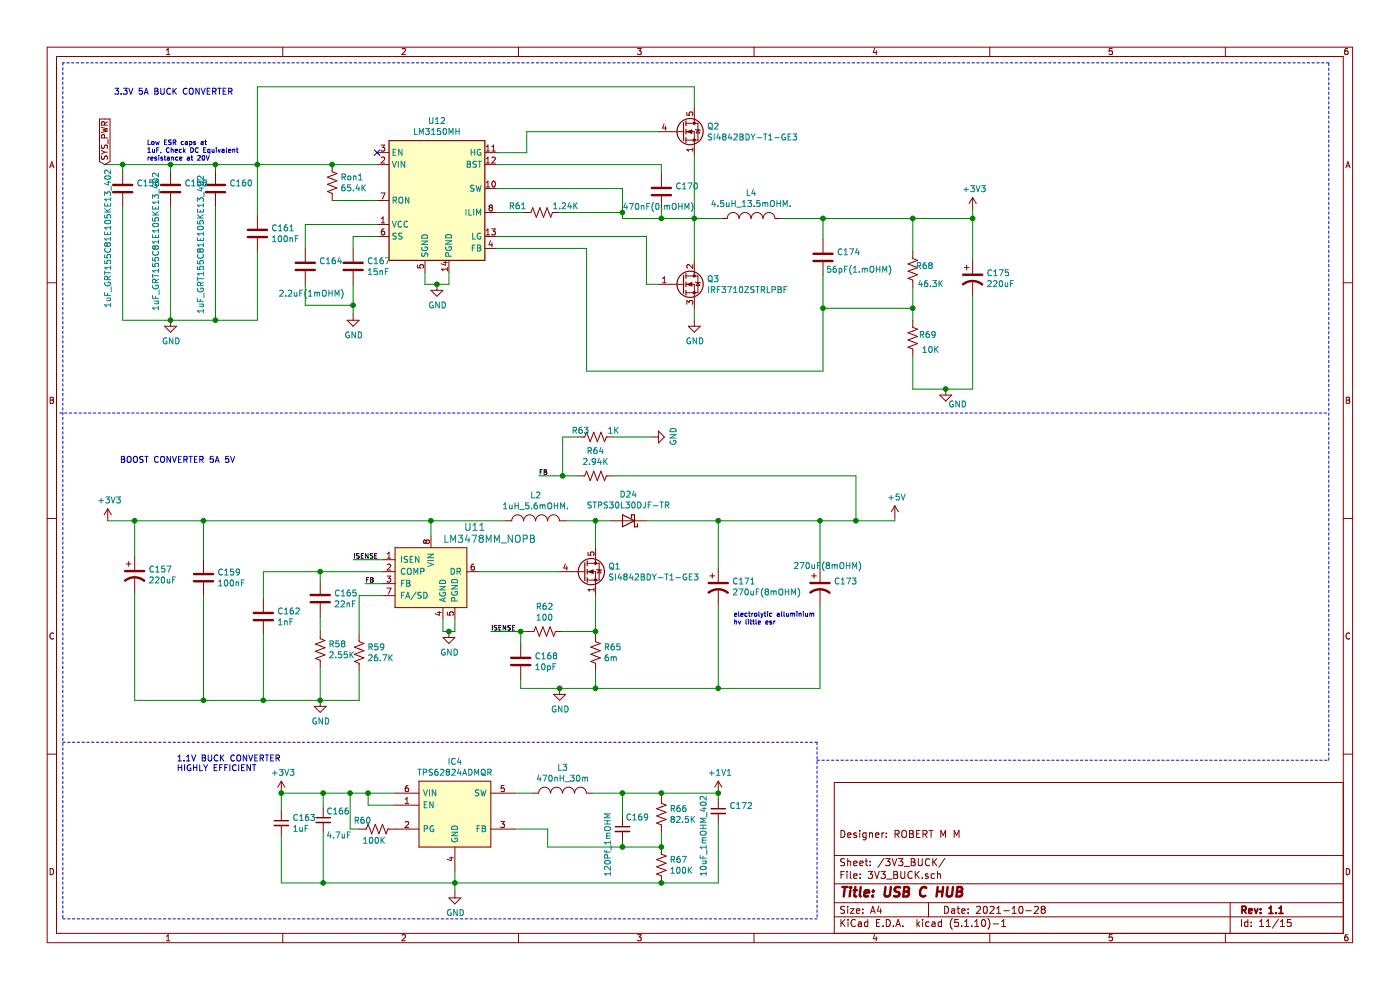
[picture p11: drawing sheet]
EESchema Schematic File Version 4
EELAYER 30 0
EELAYER END
$Descr A4 11693 8268
encoding utf-8
Sheet 11 15
Title "USB C HUB"
Date "2021-10-28"
Rev "1.1"
Comp ""
Comment1 "Designer: ROBERT M M"
Comment2 ""
Comment3 ""
Comment4 ""
$EndDescr
$Comp
L Device:C C156
U 1 1
P 1025 1575
F 0 "C156" H 1140 1621 50  0000 L CNN
F 1 "1uF_GRT155C81E105KE13_402" V 900 575 50  0000 L CNN
F 2 "Capacitor_SMD:C_0402_1005Metric" H 1063 1425 50  0001 C CNN
F 3 "~" H 1025 1575 50  0001 C CNN
	1    1025 1575
	1    0    0    -1  
$EndComp
Wire Wire Line
	1025 1375 1025 1425
Wire Wire Line
	1425 1425 1425 1375
Connection ~ 1425 1375
Wire Wire Line
	1800 1375 1800 1425
Wire Wire Line
	1425 1375 1800 1375
Wire Wire Line
	875  1375 1025 1375
Connection ~ 1025 1375
Wire Wire Line
	1025 1375 1425 1375
$Comp
L Device:C C158
U 1 1
P 1425 1575
F 0 "C158" H 1540 1621 50  0000 L CNN
F 1 "1uF_GRT155C81E105KE13_402" V 1300 550 50  0000 L CNN
F 2 "Capacitor_SMD:C_0402_1005Metric" H 1463 1425 50  0001 C CNN
F 3 "~" H 1425 1575 50  0001 C CNN
	1    1425 1575
	1    0    0    -1  
$EndComp
$Comp
L Device:C C160
U 1 1
P 1800 1575
F 0 "C160" H 1915 1621 50  0000 L CNN
F 1 "1uF_GRT155C81E105KE13_402" V 1675 525 50  0000 L CNN
F 2 "Capacitor_SMD:C_0402_1005Metric" H 1838 1425 50  0001 C CNN
F 3 "~" H 1800 1575 50  0001 C CNN
	1    1800 1575
	1    0    0    -1  
$EndComp
Wire Wire Line
	1025 1725 1025 2675
Wire Wire Line
	1025 2675 1425 2675
Wire Wire Line
	1425 2675 1425 1725
Wire Wire Line
	1425 2675 1800 2675
Wire Wire Line
	1800 2675 1800 1725
Connection ~ 1425 2675
$Comp
L OLIMEX_Power:GND #PWR0151
U 1 1
P 1425 2675
F 0 "#PWR0151" H 1425 2425 50  0001 C CNN
F 1 "GND" H 1430 2502 50  0000 C CNN
F 2 "" H 1425 2675 60  0000 C CNN
F 3 "" H 1425 2675 60  0000 C CNN
	1    1425 2675
	1    0    0    -1  
$EndComp
$Comp
L Regulator_Switching:LM3150MH U12
U 1 1
P 3650 1675
F 0 "U12" H 3650 2342 50  0000 C CNN
F 1 "LM3150MH" H 3650 2251 50  0000 C CNN
F 2 "Package_SO:HTSSOP-14-1EP_4.4x5mm_P0.65mm_EP3.4x5mm_Mask3x3.1mm" H 3750 1125 50  0001 L CNN
F 3 "http://www.ti.com/lit/ds/symlink/lm3150.pdf" H 5650 1225 50  0001 C CNN
	1    3650 1675
	1    0    0    -1  
$EndComp
Connection ~ 1800 1375
$Comp
L Device:C C161
U 1 1
P 2150 1950
F 0 "C161" H 2265 1996 50  0000 L CNN
F 1 "100nF" H 2265 1905 50  0000 L CNN
F 2 "Capacitor_SMD:C_0402_1005Metric" H 2188 1800 50  0001 C CNN
F 3 "~" H 2150 1950 50  0001 C CNN
	1    2150 1950
	1    0    0    -1  
$EndComp
Wire Wire Line
	2150 1800 2150 1375
Wire Wire Line
	1800 1375 2150 1375
Connection ~ 2150 1375
Wire Wire Line
	2150 2100 2150 2675
Wire Wire Line
	2150 2675 1800 2675
Connection ~ 1800 2675
$Comp
L Device:C C167
U 1 1
P 2950 2225
F 0 "C167" H 3065 2271 50  0000 L CNN
F 1 "15nF" H 3065 2180 50  0000 L CNN
F 2 "Capacitor_SMD:C_0402_1005Metric" H 2988 2075 50  0001 C CNN
F 3 "~" H 2950 2225 50  0001 C CNN
F 4 "CC0402KRX7R9BB153" H 2950 2225 50  0001 C CNN "Mfr No."
	1    2950 2225
	1    0    0    -1  
$EndComp
Wire Wire Line
	3150 1975 2950 1975
Wire Wire Line
	2950 1975 2950 2075
$Comp
L OLIMEX_Power:GND #PWR0154
U 1 1
P 2950 2625
F 0 "#PWR0154" H 2950 2375 50  0001 C CNN
F 1 "GND" H 2955 2452 50  0000 C CNN
F 2 "" H 2950 2625 60  0000 C CNN
F 3 "" H 2950 2625 60  0000 C CNN
	1    2950 2625
	1    0    0    -1  
$EndComp
Wire Wire Line
	2950 2625 2950 2550
Text Notes 1225 1350 0    39   ~ 0
Low ESR caps at\n1uF, Check DC Equivalent\nresistance at 20V  
NoConn ~ 3150 1275
$Comp
L Device:R_US Ron1
U 1 1
P 2775 1525
F 0 "Ron1" H 2843 1571 50  0000 L CNN
F 1 "65.4K" H 2843 1480 50  0000 L CNN
F 2 "Resistor_SMD:R_0805_2012Metric" V 2815 1515 50  0001 C CNN
F 3 "~" H 2775 1525 50  0001 C CNN
F 4 "RMCF0805FT6K65" H 2775 1525 50  0001 C CNN "Mfr No."
	1    2775 1525
	1    0    0    -1  
$EndComp
Wire Wire Line
	2150 1375 2775 1375
Connection ~ 2775 1375
Wire Wire Line
	2775 1375 3150 1375
Wire Wire Line
	3150 1675 2775 1675
$Comp
L Device:C C164
U 1 1
P 2550 2225
F 0 "C164" H 2665 2271 50  0000 L CNN
F 1 "2.2uF(1mOHM)" H 2325 2000 50  0000 L CNN
F 2 "Capacitor_SMD:C_0402_1005Metric" H 2588 2075 50  0001 C CNN
F 3 "~" H 2550 2225 50  0001 C CNN
	1    2550 2225
	1    0    0    -1  
$EndComp
Wire Wire Line
	2550 2075 2550 1875
Wire Wire Line
	2550 1875 3150 1875
Wire Wire Line
	2550 2375 2550 2550
Wire Wire Line
	2550 2550 2950 2550
Connection ~ 2950 2550
Wire Wire Line
	2950 2550 2950 2375
$Comp
L Device:C C170
U 1 1
P 5525 1600
F 0 "C170" H 5640 1646 50  0000 L CNN
F 1 "470nF(0.mOHM)" H 5200 1475 50  0000 L CNN
F 2 "Capacitor_SMD:C_0402_1005Metric" H 5563 1450 50  0001 C CNN
F 3 "~" H 5525 1600 50  0001 C CNN
F 4 "CL05A474KP5NNNC " H 5525 1600 50  0001 C CNN "Mfr No."
	1    5525 1600
	1    0    0    -1  
$EndComp
Wire Wire Line
	4150 1375 5525 1375
Wire Wire Line
	5525 1375 5525 1450
$Comp
L Device:R_US R61
U 1 1
P 4525 1775
F 0 "R61" V 4575 1975 50  0000 C CNN
F 1 "1.24K" V 4575 1575 50  0000 C CNN
F 2 "Resistor_SMD:R_0603_1608Metric" V 4565 1765 50  0001 C CNN
F 3 "~" H 4525 1775 50  0001 C CNN
F 4 "0603WAF1241T5E" V 4525 1775 50  0001 C CNN "mfr no."
	1    4525 1775
	0    -1   -1   0   
$EndComp
Wire Wire Line
	4375 1775 4150 1775
Wire Wire Line
	4150 1575 5200 1575
Wire Wire Line
	5200 1575 5200 1775
Wire Wire Line
	5200 1825 5525 1825
Wire Wire Line
	5525 1825 5525 1750
$Comp
L Transistor_FET:CSD17579Q5A Q2
U 1 1
P 5700 1100
F 0 "Q2" H 5905 1146 50  0000 L CNN
F 1 "SI4842BDY-T1-GE3" H 5905 1055 50  0000 L CNN
F 2 "Package_TO_SOT_SMD:SuperSOT-8" H 5900 1025 50  0001 L CIN
F 3 "http://www.ti.com/lit/gpn/csd17579q5a" V 5700 1100 50  0001 L CNN
	1    5700 1100
	1    0    0    -1  
$EndComp
Wire Wire Line
	5500 1100 4400 1100
Wire Wire Line
	4400 1100 4400 1275
Wire Wire Line
	4400 1275 4150 1275
Wire Wire Line
	5800 1300 5800 1825
Wire Wire Line
	5800 1825 5525 1825
Connection ~ 5525 1825
Wire Wire Line
	4675 1775 5200 1775
Connection ~ 5200 1775
Wire Wire Line
	5200 1775 5200 1825
Wire Wire Line
	2150 1375 2150 725 
Wire Wire Line
	2150 725  5800 725 
Wire Wire Line
	5800 725  5800 900 
$Comp
L OLIMEX_Power:GND #PWR0155
U 1 1
P 3650 2375
F 0 "#PWR0155" H 3650 2125 50  0001 C CNN
F 1 "GND" H 3655 2202 50  0000 C CNN
F 2 "" H 3650 2375 60  0000 C CNN
F 3 "" H 3650 2375 60  0000 C CNN
	1    3650 2375
	1    0    0    -1  
$EndComp
Wire Wire Line
	3550 2275 3550 2375
Wire Wire Line
	3550 2375 3650 2375
Wire Wire Line
	3650 2375 3750 2375
Wire Wire Line
	3750 2375 3750 2275
Connection ~ 3650 2375
$Comp
L Transistor_FET:IRF3205 Q3
U 1 1
P 5700 2375
F 0 "Q3" H 5904 2421 50  0000 L CNN
F 1 "IRF3710ZSTRLPBF" H 5904 2330 50  0000 L CNN
F 2 "Package_TO_SOT_THT:TO-220-3_Vertical" H 5950 2300 50  0001 L CIN
F 3 "http://www.irf.com/product-info/datasheets/data/irf3205.pdf" H 5700 2375 50  0001 L CNN
	1    5700 2375
	1    0    0    -1  
$EndComp
Wire Wire Line
	4150 1975 5400 1975
Wire Wire Line
	5400 1975 5400 2375
Wire Wire Line
	5400 2375 5500 2375
$Comp
L OLIMEX_RCL:INDUCTOR_SMALL L4
U 1 1
P 6275 1825
F 0 "L4" H 6275 2040 50  0000 C CNN
F 1 "4.5uH_13.5mOHM." H 6275 1949 50  0000 C CNN
F 2 "footprints:PM4548.102NLT" H 6275 1825 60  0001 C CNN
F 3 "" H 6275 1825 60  0000 C CNN
F 4 "PM4548.102NLT" H 6275 1825 50  0001 C CNN "Mfr No."
F 5 "DK" H 6275 1825 50  0001 C CNN "Vend"
	1    6275 1825
	1    0    0    -1  
$EndComp
Wire Wire Line
	5800 1825 5800 2175
Connection ~ 5800 1825
Wire Wire Line
	6025 1825 5800 1825
$Comp
L Device:C C174
U 1 1
P 6875 2150
F 0 "C174" H 6990 2196 50  0000 L CNN
F 1 "56pF(1.mOHM)" H 6900 2050 50  0000 L CNN
F 2 "Capacitor_SMD:C_0402_1005Metric" H 6913 2000 50  0001 C CNN
F 3 "~" H 6875 2150 50  0001 C CNN
F 4 "C1005C0G1H560J050BA" H 6875 2150 50  0001 C CNN "Mfr No."
F 5 "Digikey(DK)" H 6875 2150 50  0001 C CNN "Vendor"
	1    6875 2150
	1    0    0    -1  
$EndComp
Wire Wire Line
	6525 1825 6875 1825
Wire Wire Line
	6875 1825 6875 2000
$Comp
L OLIMEX_Power:GND #PWR0160
U 1 1
P 5800 2675
F 0 "#PWR0160" H 5800 2425 50  0001 C CNN
F 1 "GND" H 5805 2502 50  0000 C CNN
F 2 "" H 5800 2675 60  0000 C CNN
F 3 "" H 5800 2675 60  0000 C CNN
	1    5800 2675
	1    0    0    -1  
$EndComp
Wire Wire Line
	5800 2675 5800 2575
$Comp
L Device:R_US R68
U 1 1
P 7625 2250
F 0 "R68" H 7525 2225 50  0000 C CNN
F 1 "46.3K" H 7475 2375 50  0000 C CNN
F 2 "Resistor_SMD:R_0603_1608Metric" V 7665 2240 50  0001 C CNN
F 3 "~" H 7625 2250 50  0001 C CNN
	1    7625 2250
	-1   0    0    1   
$EndComp
Wire Wire Line
	7625 2100 7625 1825
Wire Wire Line
	7625 1825 6875 1825
Connection ~ 6875 1825
$Comp
L Device:R_US R69
U 1 1
P 7625 2825
F 0 "R69" H 7500 2800 50  0000 C CNN
F 1 "10K" H 7475 2925 50  0000 C CNN
F 2 "Resistor_SMD:R_0603_1608Metric" V 7665 2815 50  0001 C CNN
F 3 "~" H 7625 2825 50  0001 C CNN
	1    7625 2825
	-1   0    0    1   
$EndComp
Wire Wire Line
	7625 2975 7625 3250
Wire Wire Line
	6875 2575 7625 2575
Wire Wire Line
	6875 2300 6875 2575
Wire Wire Line
	7625 2400 7625 2575
Connection ~ 7625 2575
Wire Wire Line
	7625 2575 7625 2675
Wire Wire Line
	8125 2175 8125 1825
Wire Wire Line
	8125 1825 7625 1825
Connection ~ 7625 1825
Wire Wire Line
	8125 2475 8125 3250
Wire Wire Line
	7625 3250 7900 3250
$Comp
L OLIMEX_Power:GND #PWR0163
U 1 1
P 7900 3250
F 0 "#PWR0163" H 7900 3000 50  0001 C CNN
F 1 "GND" H 8000 3125 50  0000 C CNN
F 2 "" H 7900 3250 60  0000 C CNN
F 3 "" H 7900 3250 60  0000 C CNN
	1    7900 3250
	1    0    0    -1  
$EndComp
Wire Wire Line
	6875 2575 6875 3100
Wire Wire Line
	6875 3100 4900 3100
Wire Wire Line
	4900 3100 4900 2075
Wire Wire Line
	4900 2075 4150 2075
Connection ~ 6875 2575
$Comp
L power:+3V3 #PWR0164
U 1 1
P 8125 1750
F 0 "#PWR0164" H 8125 1600 50  0001 C CNN
F 1 "+3V3" H 8140 1923 50  0000 C CNN
F 2 "" H 8125 1750 50  0001 C CNN
F 3 "" H 8125 1750 50  0001 C CNN
	1    8125 1750
	1    0    0    -1  
$EndComp
Wire Wire Line
	8125 1750 8125 1825
Connection ~ 8125 1825
$Comp
L dk_PMIC-Voltage-Regulators-DC-DC-Switching-Controllers:LM3478MM_NOPB U11
U 1 1
P 3600 4775
F 0 "U11" H 3875 5150 60  0000 L CNN
F 1 "LM3478MM_NOPB" H 3700 5050 60  0000 L CNN
F 2 "digikey-footprints:TSSOP-8_W3mm" H 3800 4975 60  0001 L CNN
F 3 "http://www.ti.com/general/docs/suppproductinfo.tsp?distId=10&gotoUrl=http%3A%2F%2Fwww.ti.com%2Flit%2Fgpn%2Flm3478" H 3800 5075 60  0001 L CNN
F 4 "LM3478MM/NOPBCT-ND" H 3800 5175 60  0001 L CNN "Digi-Key_PN"
F 5 "LM3478MM/NOPB" H 3800 5275 60  0001 L CNN "MPN"
F 6 "Integrated Circuits (ICs)" H 3800 5375 60  0001 L CNN "Category"
F 7 "PMIC - Voltage Regulators - DC DC Switching Controllers" H 3800 5475 60  0001 L CNN "Family"
F 8 "http://www.ti.com/general/docs/suppproductinfo.tsp?distId=10&gotoUrl=http%3A%2F%2Fwww.ti.com%2Flit%2Fgpn%2Flm3478" H 3800 5575 60  0001 L CNN "DK_Datasheet_Link"
F 9 "/product-detail/en/texas-instruments/LM3478MM-NOPB/LM3478MM-NOPBCT-ND/355388" H 3800 5675 60  0001 L CNN "DK_Detail_Page"
F 10 "IC REG CTRLR MULT TOP 8VSSOP" H 3800 5775 60  0001 L CNN "Description"
F 11 "Texas Instruments" H 3800 5875 60  0001 L CNN "Manufacturer"
F 12 "Active" H 3800 5975 60  0001 L CNN "Status"
	1    3600 4775
	1    0    0    -1  
$EndComp
$Comp
L power:+3V3 #PWR0150
U 1 1
P 900 4350
F 0 "#PWR0150" H 900 4200 50  0001 C CNN
F 1 "+3V3" H 915 4523 50  0000 C CNN
F 2 "" H 900 4350 50  0001 C CNN
F 3 "" H 900 4350 50  0001 C CNN
	1    900  4350
	1    0    0    -1  
$EndComp
Connection ~ 7900 3250
Wire Wire Line
	7900 3250 8125 3250
$Comp
L Device:CP1 C157
U 1 1
P 1125 4800
F 0 "C157" H 1240 4846 50  0000 L CNN
F 1 "220uF" H 1240 4755 50  0000 L CNN
F 2 "Capacitor_SMD:CP_Elec_10x10" H 1125 4800 50  0001 C CNN
F 3 "~" H 1125 4800 50  0001 C CNN
F 4 "UWT1H221MNL1GS" H 1125 4800 50  0001 C CNN "Mfr No"
	1    1125 4800
	1    0    0    -1  
$EndComp
Wire Wire Line
	900  4350 1125 4350
Wire Wire Line
	1125 4350 1125 4650
Wire Wire Line
	1125 4350 1700 4350
Wire Wire Line
	3600 4350 3600 4475
Connection ~ 1125 4350
$Comp
L Device:C C159
U 1 1
P 1700 4825
F 0 "C159" H 1815 4871 50  0000 L CNN
F 1 "100nF" H 1815 4780 50  0000 L CNN
F 2 "Capacitor_SMD:C_0402_1005Metric" H 1738 4675 50  0001 C CNN
F 3 "~" H 1700 4825 50  0001 C CNN
	1    1700 4825
	1    0    0    -1  
$EndComp
Wire Wire Line
	1700 4675 1700 4350
Connection ~ 1700 4350
Wire Wire Line
	1700 4350 3600 4350
Wire Wire Line
	1125 5850 1700 5850
$Comp
L Device:C C162
U 1 1
P 2200 5150
F 0 "C162" H 2315 5196 50  0000 L CNN
F 1 "1nF" H 2315 5105 50  0000 L CNN
F 2 "Capacitor_SMD:C_0402_1005Metric" H 2238 5000 50  0001 C CNN
F 3 "~" H 2200 5150 50  0001 C CNN
	1    2200 5150
	1    0    0    -1  
$EndComp
Wire Wire Line
	2200 4775 2200 5000
Wire Wire Line
	1700 5850 2200 5850
Connection ~ 1700 5850
$Comp
L Device:C C165
U 1 1
P 2675 5000
F 0 "C165" H 2790 5046 50  0000 L CNN
F 1 "22nF" H 2790 4955 50  0000 L CNN
F 2 "Capacitor_SMD:C_0402_1005Metric" H 2713 4850 50  0001 C CNN
F 3 "~" H 2675 5000 50  0001 C CNN
F 4 "C1005X5R1E225KT000E" H 2675 5000 50  0001 C CNN "Mfr No"
	1    2675 5000
	1    0    0    -1  
$EndComp
$Comp
L Device:R_US R58
U 1 1
P 2675 5425
F 0 "R58" H 2743 5471 50  0000 L CNN
F 1 "2.55K" H 2743 5380 50  0000 L CNN
F 2 "Resistor_SMD:R_0603_1608Metric" V 2715 5415 50  0001 C CNN
F 3 "~" H 2675 5425 50  0001 C CNN
F 4 "RMC060325.5K1%N" H 2675 5425 50  0001 C CNN "Mfr No."
	1    2675 5425
	1    0    0    -1  
$EndComp
Wire Wire Line
	2200 4775 2675 4775
Wire Wire Line
	2200 5300 2200 5850
Wire Wire Line
	2675 4775 2675 4850
Wire Wire Line
	2675 5850 2200 5850
Wire Wire Line
	2675 5150 2675 5275
Connection ~ 2675 4775
Wire Wire Line
	2675 4775 3200 4775
Connection ~ 2200 5850
Wire Wire Line
	2675 5575 2675 5850
Wire Wire Line
	1125 4950 1125 5850
Wire Wire Line
	1700 4975 1700 5850
$Comp
L Device:R_US R59
U 1 1
P 3000 5450
F 0 "R59" H 3068 5496 50  0000 L CNN
F 1 "26.7K" H 3068 5405 50  0000 L CNN
F 2 "Resistor_SMD:R_0603_1608Metric" V 3040 5440 50  0001 C CNN
F 3 "~" H 3000 5450 50  0001 C CNN
F 4 "0603WAF2672T5E" H 3000 5450 50  0001 C CNN "Mfr No."
	1    3000 5450
	1    0    0    -1  
$EndComp
Wire Wire Line
	3200 4975 3000 4975
Wire Wire Line
	3000 4975 3000 5300
Wire Wire Line
	3000 5600 3000 5850
Wire Wire Line
	3000 5850 2675 5850
Connection ~ 2675 5850
Wire Wire Line
	3200 4875 3050 4875
Text Label 3050 4875 0    39   ~ 0
FB
Text Label 2950 4675 0    39   ~ 0
ISENSE
Wire Wire Line
	3200 4675 2950 4675
$Comp
L Transistor_FET:CSD17579Q5A Q1
U 1 1
P 4875 4775
F 0 "Q1" H 5080 4821 50  0000 L CNN
F 1 "SI4842BDY-T1-GE3" H 5080 4730 50  0000 L CNN
F 2 "Package_TO_SOT_SMD:SuperSOT-8" H 5075 4700 50  0001 L CIN
F 3 "http://www.ti.com/lit/gpn/csd17579q5a" V 4875 4775 50  0001 L CNN
	1    4875 4775
	1    0    0    -1  
$EndComp
Wire Wire Line
	4000 4775 4675 4775
Wire Wire Line
	3600 4350 4225 4350
Wire Wire Line
	4975 4350 4975 4575
Connection ~ 3600 4350
$Comp
L OLIMEX_RCL:INDUCTOR_SMALL L2
U 1 1
P 4475 4350
F 0 "L2" H 4475 4565 50  0000 C CNN
F 1 "1uH_5.6mOHM." H 4475 4474 50  0000 C CNN
F 2 "footprints:0840CDMCCDS-1R0MC" H 4475 4350 60  0001 C CNN
F 3 "" H 4475 4350 60  0000 C CNN
F 4 "0840CDMCCDS-1R0MC" H 4475 4350 50  0001 C CNN "Mfr No."
F 5 "DK" H 4475 4350 50  0001 C CNN "Vend"
	1    4475 4350
	1    0    0    -1  
$EndComp
Wire Wire Line
	4725 4350 4975 4350
$Comp
L Device:D_Schottky D24
U 1 1
P 5250 4350
F 0 "D24" H 5250 4133 50  0000 C CNN
F 1 "STPS30L30DJF-TR" H 5250 4224 50  0000 C CNN
F 2 "SamacSys_Parts_2:STPS30L30DJFTR" H 5250 4350 50  0001 C CNN
F 3 "https://www.digikey.com/en/products/detail/stmicroelectronics/STPS30L30DJF-TR/3043802" H 5250 4350 50  0001 C CNN
F 4 "STPS30L30DJF-TR" H 5250 4350 50  0001 C CNN "Mfr No."
F 5 "DigiKey(DK)" H 5250 4350 50  0001 C CNN "Vendor"
	1    5250 4350
	-1   0    0    1   
$EndComp
Wire Wire Line
	4975 4350 5100 4350
Connection ~ 4975 4350
Wire Wire Line
	5400 4350 6000 4350
$Comp
L Device:CP1 C171
U 1 1
P 6000 4900
F 0 "C171" H 6115 4946 50  0000 L CNN
F 1 "270uF(8mOHM)" H 6115 4855 50  0000 L CNN
F 2 "Capacitor_SMD:CP_Elec_6.3x7.7" H 6000 4900 50  0001 C CNN
F 3 "~" H 6000 4900 50  0001 C CNN
F 4 "16SVPG270M" H 6000 4900 50  0001 C CNN "Mfr No."
	1    6000 4900
	1    0    0    -1  
$EndComp
$Comp
L Device:R_US R62
U 1 1
P 4550 5275
F 0 "R62" V 4755 5275 50  0000 C CNN
F 1 "100" V 4664 5275 50  0000 C CNN
F 2 "Resistor_SMD:R_0603_1608Metric" V 4590 5265 50  0001 C CNN
F 3 "~" H 4550 5275 50  0001 C CNN
	1    4550 5275
	0    -1   -1   0   
$EndComp
$Comp
L Device:R_US R65
U 1 1
P 4975 5450
F 0 "R65" H 5043 5496 50  0000 L CNN
F 1 "6m" H 5043 5405 50  0000 L CNN
F 2 "Resistor_SMD:R_0805_2012Metric" V 5015 5440 50  0001 C CNN
F 3 "~" H 4975 5450 50  0001 C CNN
F 4 "WSLP08056L000FEA18" H 4975 5450 50  0001 C CNN "Mfr No."
	1    4975 5450
	1    0    0    -1  
$EndComp
Wire Wire Line
	4975 4975 4975 5275
Wire Wire Line
	4700 5275 4975 5275
Connection ~ 4975 5275
Wire Wire Line
	4975 5275 4975 5300
$Comp
L Device:C C168
U 1 1
P 4350 5525
F 0 "C168" H 4465 5571 50  0000 L CNN
F 1 "10pF" H 4465 5480 50  0000 L CNN
F 2 "Capacitor_SMD:C_0402_1005Metric" H 4388 5375 50  0001 C CNN
F 3 "~" H 4350 5525 50  0001 C CNN
F 4 "CC0402JRNPO9BN100" H 4350 5525 50  0001 C CNN "Mfr No."
	1    4350 5525
	1    0    0    -1  
$EndComp
Wire Wire Line
	4350 5375 4350 5275
Wire Wire Line
	4350 5275 4400 5275
Wire Wire Line
	4350 5675 4350 5750
Wire Wire Line
	4350 5750 4675 5750
Wire Wire Line
	4975 5750 4975 5600
Connection ~ 4350 5275
Text Label 4100 5275 0    39   ~ 0
ISENSE
Wire Wire Line
	4100 5275 4350 5275
$Comp
L OLIMEX_Power:GND #PWR0158
U 1 1
P 4675 5750
F 0 "#PWR0158" H 4675 5500 50  0001 C CNN
F 1 "GND" H 4680 5577 50  0000 C CNN
F 2 "" H 4675 5750 60  0000 C CNN
F 3 "" H 4675 5750 60  0000 C CNN
	1    4675 5750
	1    0    0    -1  
$EndComp
$Comp
L OLIMEX_Power:GND #PWR0153
U 1 1
P 2675 5850
F 0 "#PWR0153" H 2675 5600 50  0001 C CNN
F 1 "GND" H 2680 5677 50  0000 C CNN
F 2 "" H 2675 5850 60  0000 C CNN
F 3 "" H 2675 5850 60  0000 C CNN
	1    2675 5850
	1    0    0    -1  
$EndComp
Connection ~ 4675 5750
Wire Wire Line
	4675 5750 4975 5750
$Comp
L OLIMEX_Power:GND #PWR0156
U 1 1
P 3750 5275
F 0 "#PWR0156" H 3750 5025 50  0001 C CNN
F 1 "GND" H 3755 5102 50  0000 C CNN
F 2 "" H 3750 5275 60  0000 C CNN
F 3 "" H 3750 5275 60  0000 C CNN
	1    3750 5275
	1    0    0    -1  
$EndComp
Wire Wire Line
	3700 5175 3700 5275
Wire Wire Line
	3700 5275 3750 5275
Wire Wire Line
	3800 5175 3800 5275
Wire Wire Line
	3800 5275 3750 5275
Connection ~ 3750 5275
Wire Wire Line
	6000 4350 6000 4750
Wire Wire Line
	6000 4350 6850 4350
Wire Wire Line
	6850 4350 6850 4750
Connection ~ 6000 4350
Wire Wire Line
	6000 5050 6000 5750
Wire Wire Line
	6000 5750 4975 5750
Connection ~ 4975 5750
Wire Wire Line
	6850 5050 6850 5750
Wire Wire Line
	6850 5750 6000 5750
Connection ~ 6000 5750
$Comp
L Device:R_US R64
U 1 1
P 4975 3975
F 0 "R64" V 5180 3975 50  0000 C CNN
F 1 "2.94K" V 5089 3975 50  0000 C CNN
F 2 "Resistor_SMD:R_0603_1608Metric" V 5015 3965 50  0001 C CNN
F 3 "~" H 4975 3975 50  0001 C CNN
F 4 "WSLP08056L000FEA18" H 4975 3975 50  0001 C CNN "Mfr No."
	1    4975 3975
	0    -1   -1   0   
$EndComp
$Comp
L Device:R_US R63
U 1 1
P 4975 3650
F 0 "R63" V 5025 3775 50  0000 C CNN
F 1 "1K" V 5025 3500 50  0000 C CNN
F 2 "Resistor_SMD:R_0603_1608Metric" V 5015 3640 50  0001 C CNN
F 3 "~" H 4975 3650 50  0001 C CNN
F 4 "WSLP08056L000FEA18" H 4975 3650 50  0001 C CNN "Mfr No."
	1    4975 3650
	0    -1   -1   0   
$EndComp
Wire Wire Line
	4825 3650 4700 3650
Wire Wire Line
	4700 3650 4700 3975
Wire Wire Line
	4700 3975 4825 3975
Wire Wire Line
	5125 3975 7150 3975
Wire Wire Line
	7150 3975 7150 4350
Wire Wire Line
	7150 4350 6850 4350
Connection ~ 6850 4350
Connection ~ 7150 4350
Wire Wire Line
	4700 3975 4500 3975
Connection ~ 4700 3975
Text Label 4500 3975 0    39   ~ 0
FB
$Comp
L OLIMEX_Power:GND #PWR0159
U 1 1
P 5450 3650
F 0 "#PWR0159" H 5450 3400 50  0001 C CNN
F 1 "GND" H 5455 3477 50  0000 C CNN
F 2 "" H 5450 3650 60  0000 C CNN
F 3 "" H 5450 3650 60  0000 C CNN
	1    5450 3650
	0    -1   -1   0   
$EndComp
Wire Wire Line
	5125 3650 5450 3650
$Comp
L OLIMEX_Power:+5V #PWR0162
U 1 1
P 7475 4325
F 0 "#PWR0162" H 7475 4175 50  0001 C CNN
F 1 "+5V" H 7490 4498 50  0000 C CNN
F 2 "" H 7475 4325 60  0000 C CNN
F 3 "" H 7475 4325 60  0000 C CNN
	1    7475 4325
	1    0    0    -1  
$EndComp
Wire Wire Line
	7475 4350 7475 4325
Wire Wire Line
	7150 4350 7475 4350
Text Notes 6125 5225 0    39   ~ 0
electrolytic alluminium\nhv little esr
$Comp
L Device:CP1 C173
U 1 1
P 6850 4900
F 0 "C173" H 6965 4946 50  0000 L CNN
F 1 "270uF(8mOHM)" H 6625 5075 50  0000 L CNN
F 2 "Capacitor_SMD:CP_Elec_6.3x7.7" H 6850 4900 50  0001 C CNN
F 3 "~" H 6850 4900 50  0001 C CNN
F 4 "16SVPG270M" H 6850 4900 50  0001 C CNN "Mfr No."
	1    6850 4900
	1    0    0    -1  
$EndComp
$Comp
L Device:CP1 C175
U 1 1
P 8125 2325
F 0 "C175" H 8240 2371 50  0000 L CNN
F 1 "220uF" H 8240 2280 50  0000 L CNN
F 2 "Capacitor_SMD:CP_Elec_5x5.9" H 8125 2325 50  0001 C CNN
F 3 "~" H 8125 2325 50  0001 C CNN
F 4 "6SVPE220MW" H 8125 2325 50  0001 C CNN "Mfr No"
	1    8125 2325
	1    0    0    -1  
$EndComp
Text Notes 950  800  0    50   ~ 0
3.3V 5A BUCK CONVERTER
Text Notes 1000 3875 0    50   ~ 0
BOOST CONVERTER 5A 5V\n
Text Notes 1475 6450 0    50   ~ 0
1.1V BUCK CONVERTER\nHIGHLY EFFICIENT\n
Wire Notes Line
	525  7675 6825 7675
Wire Notes Line
	6825 6350 11100 6350
Wire Notes Line
	11100 6350 11100 525 
Wire Notes Line
	11100 525  525  525 
Wire Notes Line
	525  525  525  7675
Wire Notes Line
	500  3450 11100 3450
Wire Notes Line
	525  6200 6825 6200
Wire Notes Line
	6825 6200 6825 7675
$Comp
L SamacSys_Parts:TPS62824ADMQR IC4
U 1 1
P 3300 6625
F 0 "IC4" H 3800 6890 50  0000 C CNN
F 1 "TPS62824ADMQR" H 3800 6799 50  0000 C CNN
F 2 "SamacSys_Parts_2:TPS62824ADMQR" H 4150 6725 50  0001 L CNN
F 3 "" H 4150 6625 50  0001 L CNN
F 4 "Switching Voltage Regulators 2.4-V to 5.5-V input, 1-A step-down converter with forced PWM in 1.5-mm 1.5-mm QFN package 6-VSON-HR -40 to 125" H 4150 6525 50  0001 L CNN "Description"
F 5 "1" H 4150 6425 50  0001 L CNN "Height"
F 6 "" H 4150 6325 50  0001 L CNN "Mouser Part Number"
F 7 "" H 4150 6225 50  0001 L CNN "Mouser Price/Stock"
F 8 "Texas Instruments" H 4150 6125 50  0001 L CNN "Manufacturer_Name"
F 9 "TPS62824ADMQR" H 4150 6025 50  0001 L CNN "Manufacturer_Part_Number"
	1    3300 6625
	1    0    0    -1  
$EndComp
$Comp
L Device:R_US R66
U 1 1
P 5525 6800
F 0 "R66" H 5593 6846 50  0000 L CNN
F 1 "82.5K" H 5593 6755 50  0000 L CNN
F 2 "Resistor_SMD:R_0603_1608Metric" V 5565 6790 50  0001 C CNN
F 3 "~" H 5525 6800 50  0001 C CNN
F 4 "CRCW060382K5FKEA" H 5525 6800 50  0001 C CNN "Mfr No."
	1    5525 6800
	1    0    0    -1  
$EndComp
$Comp
L Device:C_Small C172
U 1 1
P 6000 6775
F 0 "C172" H 6092 6821 50  0000 L CNN
F 1 "10uF_1mOHM_402" V 5875 6225 50  0000 L CNN
F 2 "Capacitor_SMD:C_0402_1005Metric" H 6000 6775 50  0001 C CNN
F 3 "~" H 6000 6775 50  0001 C CNN
F 4 "GRM155R60G106ME44D" H 6000 6775 50  0001 C CNN "Mfr No."
	1    6000 6775
	1    0    0    -1  
$EndComp
$Comp
L Device:C_Small C166
U 1 1
P 2700 6850
F 0 "C166" H 2725 6925 50  0000 L CNN
F 1 "4.7uF" H 2725 6725 50  0000 L CNN
F 2 "Capacitor_SMD:C_0402_1005Metric" H 2700 6850 50  0001 C CNN
F 3 "~" H 2700 6850 50  0001 C CNN
F 4 " GRM155R60J475ME87D" H 2700 6850 50  0001 C CNN "Mfr No."
	1    2700 6850
	1    0    0    -1  
$EndComp
$Comp
L Device:C_Small C169
U 1 1
P 5200 6925
F 0 "C169" H 5225 7025 50  0000 L CNN
F 1 "120Pf_1mOHM" V 5075 6525 50  0000 L CNN
F 2 "Capacitor_SMD:C_0402_1005Metric" H 5200 6925 50  0001 C CNN
F 3 "~" H 5200 6925 50  0001 C CNN
F 4 "0402CG121J500NT" H 5200 6925 50  0001 C CNN "Mfr No."
	1    5200 6925
	1    0    0    -1  
$EndComp
$Comp
L OLIMEX_RCL:INDUCTOR_SMALL L3
U 1 1
P 4700 6625
F 0 "L3" H 4700 6840 50  0000 C CNN
F 1 "470nH_30m" H 4700 6749 50  0000 C CNN
F 2 "footprints:SRP3012TA-R47M" H 4700 6625 60  0001 C CNN
F 3 "" H 4700 6625 60  0000 C CNN
F 4 "SRP3012TA-R47M" H 4700 6625 50  0001 C CNN "Mfr No."
	1    4700 6625
	1    0    0    -1  
$EndComp
Wire Wire Line
	4300 6625 4450 6625
$Comp
L Device:R_US R67
U 1 1
P 5525 7225
F 0 "R67" H 5593 7271 50  0000 L CNN
F 1 "100K" H 5593 7180 50  0000 L CNN
F 2 "Resistor_SMD:R_0603_1608Metric" V 5565 7215 50  0001 C CNN
F 3 "~" H 5525 7225 50  0001 C CNN
F 4 "0603WAJ0104T5E" H 5525 7225 50  0001 C CNN "Mfr No."
	1    5525 7225
	1    0    0    -1  
$EndComp
Wire Wire Line
	4950 6625 5200 6625
Wire Wire Line
	5525 6625 5525 6650
Wire Wire Line
	5525 6950 5525 7075
Wire Wire Line
	5200 6825 5200 6625
Connection ~ 5200 6625
Wire Wire Line
	5200 6625 5525 6625
Wire Wire Line
	5525 7375 6000 7375
Wire Wire Line
	6000 7375 6000 6875
Wire Wire Line
	6000 6625 5525 6625
Wire Wire Line
	6000 6675 6000 6625
Connection ~ 5525 6625
Wire Wire Line
	5200 7025 5200 7075
Wire Wire Line
	5200 7075 5525 7075
Connection ~ 5525 7075
Wire Wire Line
	5200 7075 4575 7075
Wire Wire Line
	4575 7075 4575 6925
Wire Wire Line
	4575 6925 4300 6925
Connection ~ 5200 7075
$Comp
L Device:C_Small C163
U 1 1
P 2350 6875
F 0 "C163" H 2442 6921 50  0000 L CNN
F 1 "1uF" H 2442 6830 50  0000 L CNN
F 2 "Capacitor_SMD:C_0402_1005Metric" H 2350 6875 50  0001 C CNN
F 3 "~" H 2350 6875 50  0001 C CNN
	1    2350 6875
	1    0    0    -1  
$EndComp
Wire Wire Line
	2350 6775 2350 6625
Wire Wire Line
	2350 6625 2700 6625
Wire Wire Line
	2700 6750 2700 6625
Connection ~ 2700 6625
Wire Wire Line
	2700 6625 2925 6625
$Comp
L power:+3V3 #PWR0152
U 1 1
P 2350 6625
F 0 "#PWR0152" H 2350 6475 50  0001 C CNN
F 1 "+3V3" H 2365 6798 50  0000 C CNN
F 2 "" H 2350 6625 50  0001 C CNN
F 3 "" H 2350 6625 50  0001 C CNN
	1    2350 6625
	1    0    0    -1  
$EndComp
Connection ~ 2350 6625
Wire Wire Line
	2350 6975 2350 7375
Wire Wire Line
	2350 7375 2700 7375
$Comp
L OLIMEX_Power:GND #PWR0157
U 1 1
P 3800 7450
F 0 "#PWR0157" H 3800 7200 50  0001 C CNN
F 1 "GND" H 3805 7277 50  0000 C CNN
F 2 "" H 3800 7450 60  0000 C CNN
F 3 "" H 3800 7450 60  0000 C CNN
	1    3800 7450
	1    0    0    -1  
$EndComp
Wire Wire Line
	3800 7450 3800 7375
Wire Wire Line
	3800 7375 2700 7375
Wire Wire Line
	2700 6950 2700 7375
Connection ~ 3800 7375
Wire Wire Line
	3800 7375 3800 7275
Connection ~ 2700 7375
Connection ~ 5525 7375
Wire Wire Line
	3800 7375 5525 7375
$Comp
L Device:R_US R60
U 1 1
P 3150 6925
F 0 "R60" V 3218 6971 50  0000 L CNN
F 1 "100K" V 3050 6850 50  0000 L CNN
F 2 "Resistor_SMD:R_0603_1608Metric" V 3190 6915 50  0001 C CNN
F 3 "~" H 3150 6925 50  0001 C CNN
F 4 "ERJPB3D1003V" V 3150 6925 50  0001 C CNN "Mfr No."
	1    3150 6925
	0    -1   -1   0   
$EndComp
Wire Wire Line
	3000 6925 2925 6925
Wire Wire Line
	2925 6925 2925 6625
Connection ~ 2925 6625
Wire Wire Line
	2925 6625 3075 6625
Wire Wire Line
	3300 6725 3075 6725
Wire Wire Line
	3075 6725 3075 6625
Connection ~ 3075 6625
Wire Wire Line
	3075 6625 3300 6625
$Comp
L power:+1V1 #PWR0161
U 1 1
P 6000 6625
F 0 "#PWR0161" H 6000 6475 50  0001 C CNN
F 1 "+1V1" H 6015 6798 50  0000 C CNN
F 2 "" H 6000 6625 50  0001 C CNN
F 3 "" H 6000 6625 50  0001 C CNN
	1    6000 6625
	1    0    0    -1  
$EndComp
Connection ~ 6000 6625
Text GLabel 875  1375 1    50   Input ~ 0
SYS_PWR
$EndSCHEMATC
